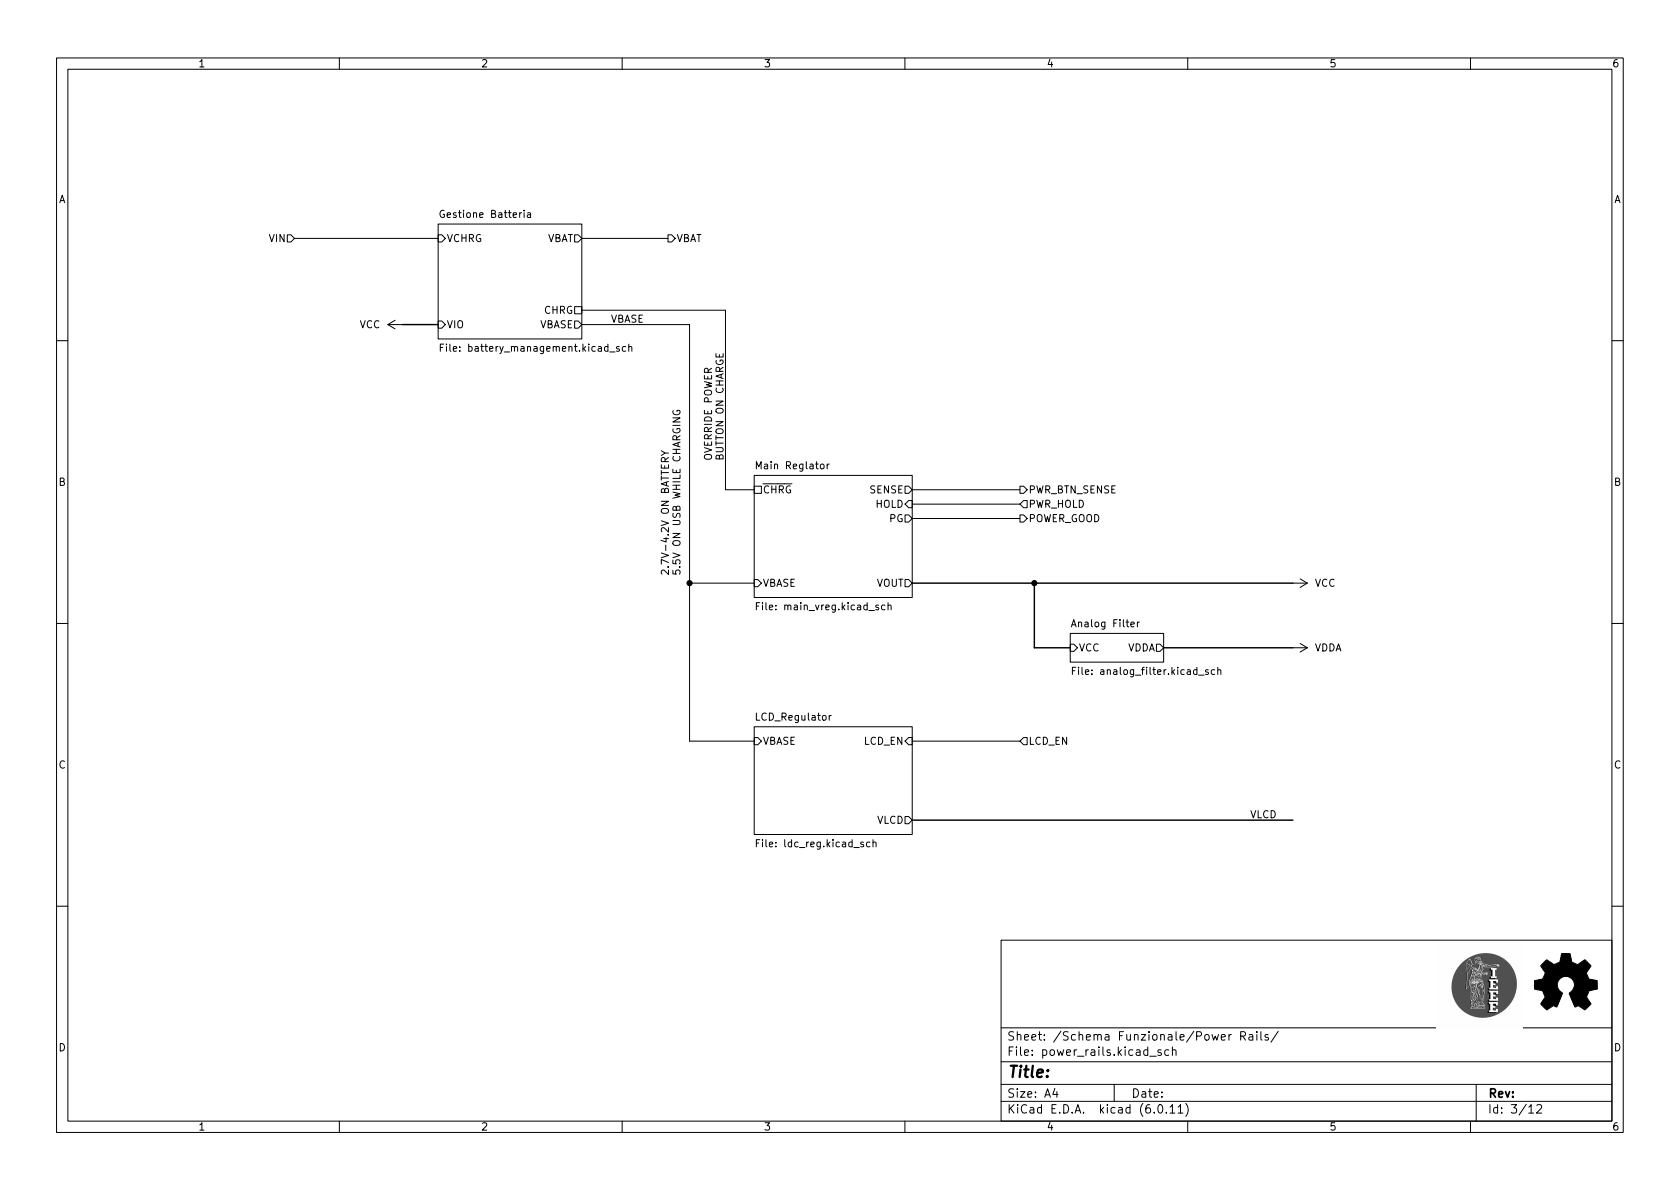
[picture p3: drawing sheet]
(kicad_sch (version 20211123) (generator eeschema)

 (paper "A4")

 (lib_symbols
  (symbol "Graphic:Logo_Open_Hardware_Small" (pin_names (offset 1.016)) (in_bom yes) (on_board yes)
   (property "Reference" "#LOGO" (id 0) (at 0 6.985 0) (effects (font (size 1.27 1.27)) hide))
   (property "Value" "Logo_Open_Hardware_Small" (id 1) (at 0 -5.715 0) (effects (font (size 1.27 1.27)) hide))
   (property "Footprint" "" (id 2) (at 0 0 0) (effects (font (size 1.27 1.27)) hide))
   (property "Datasheet" "~" (id 3) (at 0 0 0) (effects (font (size 1.27 1.27)) hide))
   (symbol "Logo_Open_Hardware_Small_0_1"
    (polyline (pts (xy 3.3528 -4.3434) (xy 3.302 -4.318) (xy 3.175 -4.2418) (xy 2.9972 -4.1148) (xy 2.7686 -3.9624) (xy 2.54 -3.81) (xy 2.3622 -3.7084) (xy 2.2352 -3.6068) (xy 2.1844 -3.5814) (xy 2.159 -3.6068) (xy 2.0574 -3.6576) (xy 1.905 -3.7338) (xy 1.8034 -3.7846) (xy 1.6764 -3.8354) (xy 1.6002 -3.8354) (xy 1.6002 -3.8354) (xy 1.5494 -3.7338) (xy 1.4732 -3.5306) (xy 1.3462 -3.302) (xy 1.2446 -3.0226) (xy 1.1176 -2.7178) (xy 0.9652 -2.413) (xy 0.8636 -2.1082) (xy 0.7366 -1.8288) (xy 0.6604 -1.6256) (xy 0.6096 -1.4732) (xy 0.5842 -1.397) (xy 0.5842 -1.397) (xy 0.6604 -1.3208) (xy 0.7874 -1.2446) (xy 1.0414 -1.016) (xy 1.2954 -0.6858) (xy 1.4478 -0.3302) (xy 1.524 0.0762) (xy 1.4732 0.4572) (xy 1.3208 0.8128) (xy 1.0668 1.143) (xy 0.762 1.3716) (xy 0.4064 1.524) (xy 0 1.5748) (xy -0.381 1.5494) (xy -0.7366 1.397) (xy -1.0668 1.143) (xy -1.2192 0.9906) (xy -1.397 0.6604) (xy -1.524 0.3048) (xy -1.524 0.2286) (xy -1.4986 -0.1778) (xy -1.397 -0.5334) (xy -1.1938 -0.8636) (xy -0.9144 -1.143) (xy -0.8636 -1.1684) (xy -0.7366 -1.27) (xy -0.635 -1.3462) (xy -0.5842 -1.397) (xy -1.0668 -2.5908) (xy -1.143 -2.794) (xy -1.2954 -3.1242) (xy -1.397 -3.4036) (xy -1.4986 -3.6322) (xy -1.5748 -3.7846) (xy -1.6002 -3.8354) (xy -1.6002 -3.8354) (xy -1.651 -3.8354) (xy -1.7272 -3.81) (xy -1.905 -3.7338) (xy -2.0066 -3.683) (xy -2.1336 -3.6068) (xy -2.2098 -3.5814) (xy -2.2606 -3.6068) (xy -2.3622 -3.683) (xy -2.54 -3.81) (xy -2.7686 -3.9624) (xy -2.9718 -4.0894) (xy -3.1496 -4.2164) (xy -3.302 -4.318) (xy -3.3528 -4.3434) (xy -3.3782 -4.3434) (xy -3.429 -4.318) (xy -3.5306 -4.2164) (xy -3.7084 -4.064) (xy -3.937 -3.8354) (xy -3.9624 -3.81) (xy -4.1656 -3.6068) (xy -4.318 -3.4544) (xy -4.4196 -3.3274) (xy -4.445 -3.2766) (xy -4.445 -3.2766) (xy -4.4196 -3.2258) (xy -4.318 -3.0734) (xy -4.2164 -2.8956) (xy -4.064 -2.667) (xy -3.6576 -2.0828) (xy -3.8862 -1.5494) (xy -3.937 -1.3716) (xy -4.0386 -1.1684) (xy -4.0894 -1.0414) (xy -4.1148 -0.9652) (xy -4.191 -0.9398) (xy -4.318 -0.9144) (xy -4.5466 -0.8636) (xy -4.8006 -0.8128) (xy -5.0546 -0.7874) (xy -5.2578 -0.7366) (xy -5.4356 -0.7112) (xy -5.5118 -0.6858) (xy -5.5118 -0.6858) (xy -5.5372 -0.635) (xy -5.5372 -0.5588) (xy -5.5372 -0.4318) (xy -5.5626 -0.2286) (xy -5.5626 0.0762) (xy -5.5626 0.127) (xy -5.5372 0.4064) (xy -5.5372 0.635) (xy -5.5372 0.762) (xy -5.5372 0.8382) (xy -5.5372 0.8382) (xy -5.461 0.8382) (xy -5.3086 0.889) (xy -5.08 0.9144) (xy -4.826 0.9652) (xy -4.8006 0.9906) (xy -4.5466 1.0414) (xy -4.318 1.0668) (xy -4.1656 1.1176) (xy -4.0894 1.143) (xy -4.0894 1.143) (xy -4.0386 1.2446) (xy -3.9624 1.4224) (xy -3.8608 1.6256) (xy -3.7846 1.8288) (xy -3.7084 2.0066) (xy -3.6576 2.159) (xy -3.6322 2.2098) (xy -3.6322 2.2098) (xy -3.683 2.286) (xy -3.7592 2.413) (xy -3.8862 2.5908) (xy -4.064 2.8194) (xy -4.064 2.8448) (xy -4.2164 3.0734) (xy -4.3434 3.2512) (xy -4.4196 3.3782) (xy -4.445 3.4544) (xy -4.445 3.4544) (xy -4.3942 3.5052) (xy -4.2926 3.6322) (xy -4.1148 3.81) (xy -3.937 4.0132) (xy -3.8608 4.064) (xy -3.6576 4.2926) (xy -3.5052 4.4196) (xy -3.4036 4.4958) (xy -3.3528 4.5212) (xy -3.3528 4.5212) (xy -3.302 4.4704) (xy -3.1496 4.3688) (xy -2.9718 4.2418) (xy -2.7432 4.0894) (xy -2.7178 4.0894) (xy -2.4892 3.937) (xy -2.3114 3.81) (xy -2.1844 3.7084) (xy -2.1336 3.683) (xy -2.1082 3.683) (xy -2.032 3.7084) (xy -1.8542 3.7592) (xy -1.6764 3.8354) (xy -1.4732 3.937) (xy -1.27 4.0132) (xy -1.143 4.064) (xy -1.0668 4.1148) (xy -1.0668 4.1148) (xy -1.0414 4.191) (xy -1.016 4.3434) (xy -0.9652 4.572) (xy -0.9144 4.8514) (xy -0.889 4.9022) (xy -0.8382 5.1562) (xy -0.8128 5.3848) (xy -0.7874 5.5372) (xy -0.762 5.588) (xy -0.7112 5.6134) (xy -0.5842 5.6134) (xy -0.4064 5.6134) (xy -0.1524 5.6134) (xy 0.0762 5.6134) (xy 0.3302 5.6134) (xy 0.5334 5.6134) (xy 0.6858 5.588) (xy 0.7366 5.588) (xy 0.7366 5.588) (xy 0.762 5.5118) (xy 0.8128 5.334) (xy 0.8382 5.1054) (xy 0.9144 4.826) (xy 0.9144 4.7752) (xy 0.9652 4.5212) (xy 1.016 4.2926) (xy 1.0414 4.1402) (xy 1.0668 4.0894) (xy 1.0668 4.0894) (xy 1.1938 4.0386) (xy 1.3716 3.9624) (xy 1.5748 3.8608) (xy 2.0828 3.6576) (xy 2.7178 4.0894) (xy 2.7686 4.1402) (xy 2.9972 4.2926) (xy 3.175 4.4196) (xy 3.302 4.4958) (xy 3.3782 4.5212) (xy 3.3782 4.5212) (xy 3.429 4.4704) (xy 3.556 4.3434) (xy 3.7338 4.191) (xy 3.9116 3.9878) (xy 4.064 3.8354) (xy 4.2418 3.6576) (xy 4.3434 3.556) (xy 4.4196 3.4798) (xy 4.4196 3.429) (xy 4.4196 3.4036) (xy 4.3942 3.3274) (xy 4.2926 3.2004) (xy 4.1656 2.9972) (xy 4.0132 2.794) (xy 3.8862 2.5908) (xy 3.7592 2.3876) (xy 3.6576 2.2352) (xy 3.6322 2.159) (xy 3.6322 2.1336) (xy 3.683 2.0066) (xy 3.7592 1.8288) (xy 3.8608 1.6002) (xy 4.064 1.1176) (xy 4.3942 1.0414) (xy 4.5974 1.016) (xy 4.8768 0.9652) (xy 5.1308 0.9144) (xy 5.5372 0.8382) (xy 5.5626 -0.6604) (xy 5.4864 -0.6858) (xy 5.4356 -0.6858) (xy 5.2832 -0.7366) (xy 5.0546 -0.762) (xy 4.8006 -0.8128) (xy 4.5974 -0.8636) (xy 4.3688 -0.9144) (xy 4.2164 -0.9398) (xy 4.1402 -0.9398) (xy 4.1148 -0.9652) (xy 4.064 -1.0668) (xy 3.9878 -1.2446) (xy 3.9116 -1.4478) (xy 3.81 -1.651) (xy 3.7338 -1.8542) (xy 3.683 -2.0066) (xy 3.6576 -2.0828) (xy 3.683 -2.1336) (xy 3.7846 -2.2606) (xy 3.8862 -2.4638) (xy 4.0386 -2.667) (xy 4.191 -2.8956) (xy 4.318 -3.0734) (xy 4.3942 -3.2004) (xy 4.445 -3.2766) (xy 4.4196 -3.3274) (xy 4.3434 -3.429) (xy 4.1656 -3.5814) (xy 3.937 -3.8354) (xy 3.8862 -3.8608) (xy 3.683 -4.064) (xy 3.5306 -4.2164) (xy 3.4036 -4.318) (xy 3.3528 -4.3434)) (stroke (width 0) (type default) (color 0 0 0 0)) (fill (type outline)))))
  (symbol "power:VCC" (power) (pin_names (offset 0)) (in_bom yes) (on_board yes)
   (property "Reference" "#PWR" (id 0) (at 0 -3.81 0) (effects (font (size 1.27 1.27)) hide))
   (property "Value" "VCC" (id 1) (at 0 3.81 0) (effects (font (size 1.27 1.27))))
   (property "Footprint" "" (id 2) (at 0 0 0) (effects (font (size 1.27 1.27)) hide))
   (property "Datasheet" "" (id 3) (at 0 0 0) (effects (font (size 1.27 1.27)) hide))
   (symbol "VCC_0_1"
    (polyline (pts (xy -0.762 1.27) (xy 0 2.54)) (stroke (width 0) (type default) (color 0 0 0 0)) (fill (type none)))
    (polyline (pts (xy 0 0) (xy 0 2.54)) (stroke (width 0) (type default) (color 0 0 0 0)) (fill (type none)))
    (polyline (pts (xy 0 2.54) (xy 0.762 1.27)) (stroke (width 0) (type default) (color 0 0 0 0)) (fill (type none))))
   (symbol "VCC_1_1"
    (pin power_in line (at 0 0 90) (length 0) hide (name "VCC" (effects (font (size 1.27 1.27)))) (number "1" (effects (font (size 1.27 1.27)))))))
  (symbol "power:VDDA" (power) (pin_names (offset 0)) (in_bom yes) (on_board yes)
   (property "Reference" "#PWR" (id 0) (at 0 -3.81 0) (effects (font (size 1.27 1.27)) hide))
   (property "Value" "VDDA" (id 1) (at 0 3.81 0) (effects (font (size 1.27 1.27))))
   (property "Footprint" "" (id 2) (at 0 0 0) (effects (font (size 1.27 1.27)) hide))
   (property "Datasheet" "" (id 3) (at 0 0 0) (effects (font (size 1.27 1.27)) hide))
   (symbol "VDDA_0_1"
    (polyline (pts (xy -0.762 1.27) (xy 0 2.54)) (stroke (width 0) (type default) (color 0 0 0 0)) (fill (type none)))
    (polyline (pts (xy 0 0) (xy 0 2.54)) (stroke (width 0) (type default) (color 0 0 0 0)) (fill (type none)))
    (polyline (pts (xy 0 2.54) (xy 0.762 1.27)) (stroke (width 0) (type default) (color 0 0 0 0)) (fill (type none))))
   (symbol "VDDA_1_1"
    (pin power_in line (at 0 0 90) (length 0) hide (name "VDDA" (effects (font (size 1.27 1.27)))) (number "1" (effects (font (size 1.27 1.27))))))))

 (junction (at 182.88 102.87) (diameter 0) (color 0 0 0 0))
 (junction (at 121.92 102.87) (diameter 0) (color 0 0 0 0))

 (wire (pts (xy 182.88 114.3) (xy 182.88 102.87)) (stroke (width 0) (type default) (color 0 0 0 0)))
 (wire (pts (xy 161.29 86.36) (xy 180.34 86.36)) (stroke (width 0) (type default) (color 0 0 0 0)))
 (wire (pts (xy 102.87 41.91) (xy 118.11 41.91)) (stroke (width 0) (type default) (color 0 0 0 0)))
 (wire (pts (xy 52.07 41.91) (xy 77.47 41.91)) (stroke (width 0) (type default) (color 0 0 0 0)))
 (wire (pts (xy 121.92 130.81) (xy 121.92 102.87)) (stroke (width 0) (type default) (color 0 0 0 0)))
 (wire (pts (xy 102.87 57.15) (xy 121.92 57.15)) (stroke (width 0) (type default) (color 0 0 0 0)))
 (wire (pts (xy 121.92 57.15) (xy 121.92 102.87)) (stroke (width 0) (type default) (color 0 0 0 0)))
 (wire (pts (xy 189.23 114.3) (xy 182.88 114.3)) (stroke (width 0) (type default) (color 0 0 0 0)))
 (wire (pts (xy 228.6 102.87) (xy 182.88 102.87)) (stroke (width 0) (type default) (color 0 0 0 0)))
 (wire (pts (xy 161.29 144.78) (xy 228.6 144.78)) (stroke (width 0) (type default) (color 0 0 0 0)))
 (wire (pts (xy 102.87 54.61) (xy 128.27 54.61)) (stroke (width 0) (type default) (color 0 0 0 0)))
 (wire (pts (xy 128.27 54.61) (xy 128.27 86.36)) (stroke (width 0) (type default) (color 0 0 0 0)))
 (wire (pts (xy 161.29 130.81) (xy 180.34 130.81)) (stroke (width 0) (type default) (color 0 0 0 0)))
 (wire (pts (xy 71.12 57.15) (xy 77.47 57.15)) (stroke (width 0) (type default) (color 0 0 0 0)))
 (wire (pts (xy 133.35 130.81) (xy 121.92 130.81)) (stroke (width 0) (type default) (color 0 0 0 0)))
 (wire (pts (xy 161.29 88.9) (xy 180.34 88.9)) (stroke (width 0) (type default) (color 0 0 0 0)))
 (wire (pts (xy 121.92 102.87) (xy 133.35 102.87)) (stroke (width 0) (type default) (color 0 0 0 0)))
 (wire (pts (xy 182.88 102.87) (xy 161.29 102.87)) (stroke (width 0) (type default) (color 0 0 0 0)))
 (wire (pts (xy 128.27 86.36) (xy 133.35 86.36)) (stroke (width 0) (type default) (color 0 0 0 0)))
 (wire (pts (xy 205.74 114.3) (xy 228.6 114.3)) (stroke (width 0) (type default) (color 0 0 0 0)))
 (wire (pts (xy 161.29 91.44) (xy 180.34 91.44)) (stroke (width 0) (type default) (color 0 0 0 0)))

 (image (at 261.62 173.99) (scale 0.120876)
  (data))

 (text "2.7V-4.2V ON BATTERY\n5.5V ON USB WHILE CHARGING" (at 120.65 101.6 90) (effects (font (size 1.27 1.27)) (justify left bottom)))
 (text "OVERRIDE POWER \nBUTTON ON CHARGE" (at 128.27 81.28 90) (effects (font (size 1.27 1.27)) (justify left bottom)))

 (label "VBASE" (at 107.95 57.15 0) (effects (font (size 1.27 1.27)) (justify left bottom)))
 (label "VLCD" (at 220.98 144.78 0) (effects (font (size 1.27 1.27)) (justify left bottom)))

 (hierarchical_label "VIN" (shape input) (at 52.07 41.91 180) (effects (font (size 1.27 1.27)) (justify right)))
 (hierarchical_label "VBAT" (shape output) (at 118.11 41.91 0) (effects (font (size 1.27 1.27)) (justify left)))
 (hierarchical_label "LCD_EN" (shape input) (at 180.34 130.81 0) (effects (font (size 1.27 1.27)) (justify left)))
 (hierarchical_label "PWR_BTN_SENSE" (shape output) (at 180.34 86.36 0) (effects (font (size 1.27 1.27)) (justify left)))
 (hierarchical_label "POWER_GOOD" (shape output) (at 180.34 91.44 0) (effects (font (size 1.27 1.27)) (justify left)))
 (hierarchical_label "PWR_HOLD" (shape input) (at 180.34 88.9 0) (effects (font (size 1.27 1.27)) (justify left)))

 (symbol (lib_id "power:VDDA") (at 228.6 114.3 270) (unit 1) (in_bom yes) (on_board yes) (fields_autoplaced)
  (property "Reference" "#PWR0303" (id 0) (at 224.79 114.3 0) (effects (font (size 1.27 1.27)) hide))
  (property "Value" "VDDA" (id 1) (at 232.41 114.2999 90) (effects (font (size 1.27 1.27)) (justify left)))
  (property "Footprint" "" (id 2) (at 228.6 114.3 0) (effects (font (size 1.27 1.27)) hide))
  (property "Datasheet" "" (id 3) (at 228.6 114.3 0) (effects (font (size 1.27 1.27)) hide)) (pin "1"))

 (symbol (lib_id "power:VCC") (at 71.12 57.15 90) (unit 1) (in_bom yes) (on_board yes) (fields_autoplaced)
  (property "Reference" "#PWR0301" (id 0) (at 74.93 57.15 0) (effects (font (size 1.27 1.27)) hide))
  (property "Value" "VCC" (id 1) (at 67.31 57.1499 90) (effects (font (size 1.27 1.27)) (justify left)))
  (property "Footprint" "" (id 2) (at 71.12 57.15 0) (effects (font (size 1.27 1.27)) hide))
  (property "Datasheet" "" (id 3) (at 71.12 57.15 0) (effects (font (size 1.27 1.27)) hide)) (pin "1"))

 (symbol (lib_id "Graphic:Logo_Open_Hardware_Small") (at 276.86 173.99 0) (unit 1) (in_bom no) (on_board no) (fields_autoplaced)
  (property "Reference" "#LOGO?" (id 0) (at 276.86 167.005 0) (effects (font (size 1.27 1.27)) hide))
  (property "Value" "Logo_Open_Hardware_Small" (id 1) (at 276.86 179.705 0) (effects (font (size 1.27 1.27)) hide))
  (property "Footprint" "" (id 2) (at 276.86 173.99 0) (effects (font (size 1.27 1.27)) hide))
  (property "Datasheet" "~" (id 3) (at 276.86 173.99 0) (effects (font (size 1.27 1.27)) hide)))

 (symbol (lib_id "power:VCC") (at 228.6 102.87 270) (unit 1) (in_bom yes) (on_board yes) (fields_autoplaced)
  (property "Reference" "#PWR0302" (id 0) (at 224.79 102.87 0) (effects (font (size 1.27 1.27)) hide))
  (property "Value" "VCC" (id 1) (at 232.41 102.8699 90) (effects (font (size 1.27 1.27)) (justify left)))
  (property "Footprint" "" (id 2) (at 228.6 102.87 0) (effects (font (size 1.27 1.27)) hide))
  (property "Datasheet" "" (id 3) (at 228.6 102.87 0) (effects (font (size 1.27 1.27)) hide)) (pin "1"))

 (sheet (at 189.23 111.76) (size 16.51 5.08) (fields_autoplaced) (stroke (width 0.1524) (type solid) (color 0 0 0 0)) (fill (color 0 0 0 0.0000))
  (property "Sheet name" "Analog Filter" (id 0) (at 189.23 111.0484 0) (effects (font (size 1.27 1.27)) (justify left bottom)))
  (property "Sheet file" "analog_filter.kicad_sch" (id 1) (at 189.23 117.4246 0) (effects (font (size 1.27 1.27)) (justify left top))) (pin "VDDA" output (at 205.74 114.3 0) (effects (font (size 1.27 1.27)) (justify right))) (pin "VCC" input (at 189.23 114.3 180) (effects (font (size 1.27 1.27)) (justify left))))

 (sheet (at 133.35 128.27) (size 27.94 19.05) (fields_autoplaced) (stroke (width 0.1524) (type solid) (color 0 0 0 0)) (fill (color 0 0 0 0.0000))
  (property "Sheet name" "LCD_Regulator" (id 0) (at 133.35 127.5584 0) (effects (font (size 1.27 1.27)) (justify left bottom)))
  (property "Sheet file" "ldc_reg.kicad_sch" (id 1) (at 133.35 147.9046 0) (effects (font (size 1.27 1.27)) (justify left top))) (pin "VLCD" output (at 161.29 144.78 0) (effects (font (size 1.27 1.27)) (justify right))) (pin "LCD_EN" input (at 161.29 130.81 0) (effects (font (size 1.27 1.27)) (justify right))) (pin "VBASE" input (at 133.35 130.81 180) (effects (font (size 1.27 1.27)) (justify left))))

 (sheet (at 133.35 83.82) (size 27.94 21.59) (fields_autoplaced) (stroke (width 0.1524) (type solid) (color 0 0 0 0)) (fill (color 0 0 0 0.0000))
  (property "Sheet name" "Main Reglator" (id 0) (at 133.35 83.1084 0) (effects (font (size 1.27 1.27)) (justify left bottom)))
  (property "Sheet file" "main_vreg.kicad_sch" (id 1) (at 133.35 105.9946 0) (effects (font (size 1.27 1.27)) (justify left top))) (pin "SENSE" output (at 161.29 86.36 0) (effects (font (size 1.27 1.27)) (justify right))) (pin "HOLD" input (at 161.29 88.9 0) (effects (font (size 1.27 1.27)) (justify right))) (pin "PG" output (at 161.29 91.44 0) (effects (font (size 1.27 1.27)) (justify right))) (pin "VOUT" output (at 161.29 102.87 0) (effects (font (size 1.27 1.27)) (justify right))) (pin "VBASE" input (at 133.35 102.87 180) (effects (font (size 1.27 1.27)) (justify left)))
  (pin "~{CHRG}" passive (at 133.35 86.36 180) (effects (font (size 1.27 1.27)) (justify left))))

 (sheet (at 77.47 39.37) (size 25.4 20.32) (fields_autoplaced) (stroke (width 0.1524) (type solid) (color 0 0 0 0)) (fill (color 0 0 0 0.0000))
  (property "Sheet name" "Gestione Batteria" (id 0) (at 77.47 38.6584 0) (effects (font (size 1.27 1.27)) (justify left bottom)))
  (property "Sheet file" "battery_management.kicad_sch" (id 1) (at 77.47 60.2746 0) (effects (font (size 1.27 1.27)) (justify left top))) (pin "VBASE" output (at 102.87 57.15 0) (effects (font (size 1.27 1.27)) (justify right))) (pin "VCHRG" input (at 77.47 41.91 180) (effects (font (size 1.27 1.27)) (justify left))) (pin "VBAT" output (at 102.87 41.91 0) (effects (font (size 1.27 1.27)) (justify right))) (pin "VIO" input (at 77.47 57.15 180) (effects (font (size 1.27 1.27)) (justify left))) (pin "CHRG" passive (at 102.87 54.61 0) (effects (font (size 1.27 1.27)) (justify right)))))
